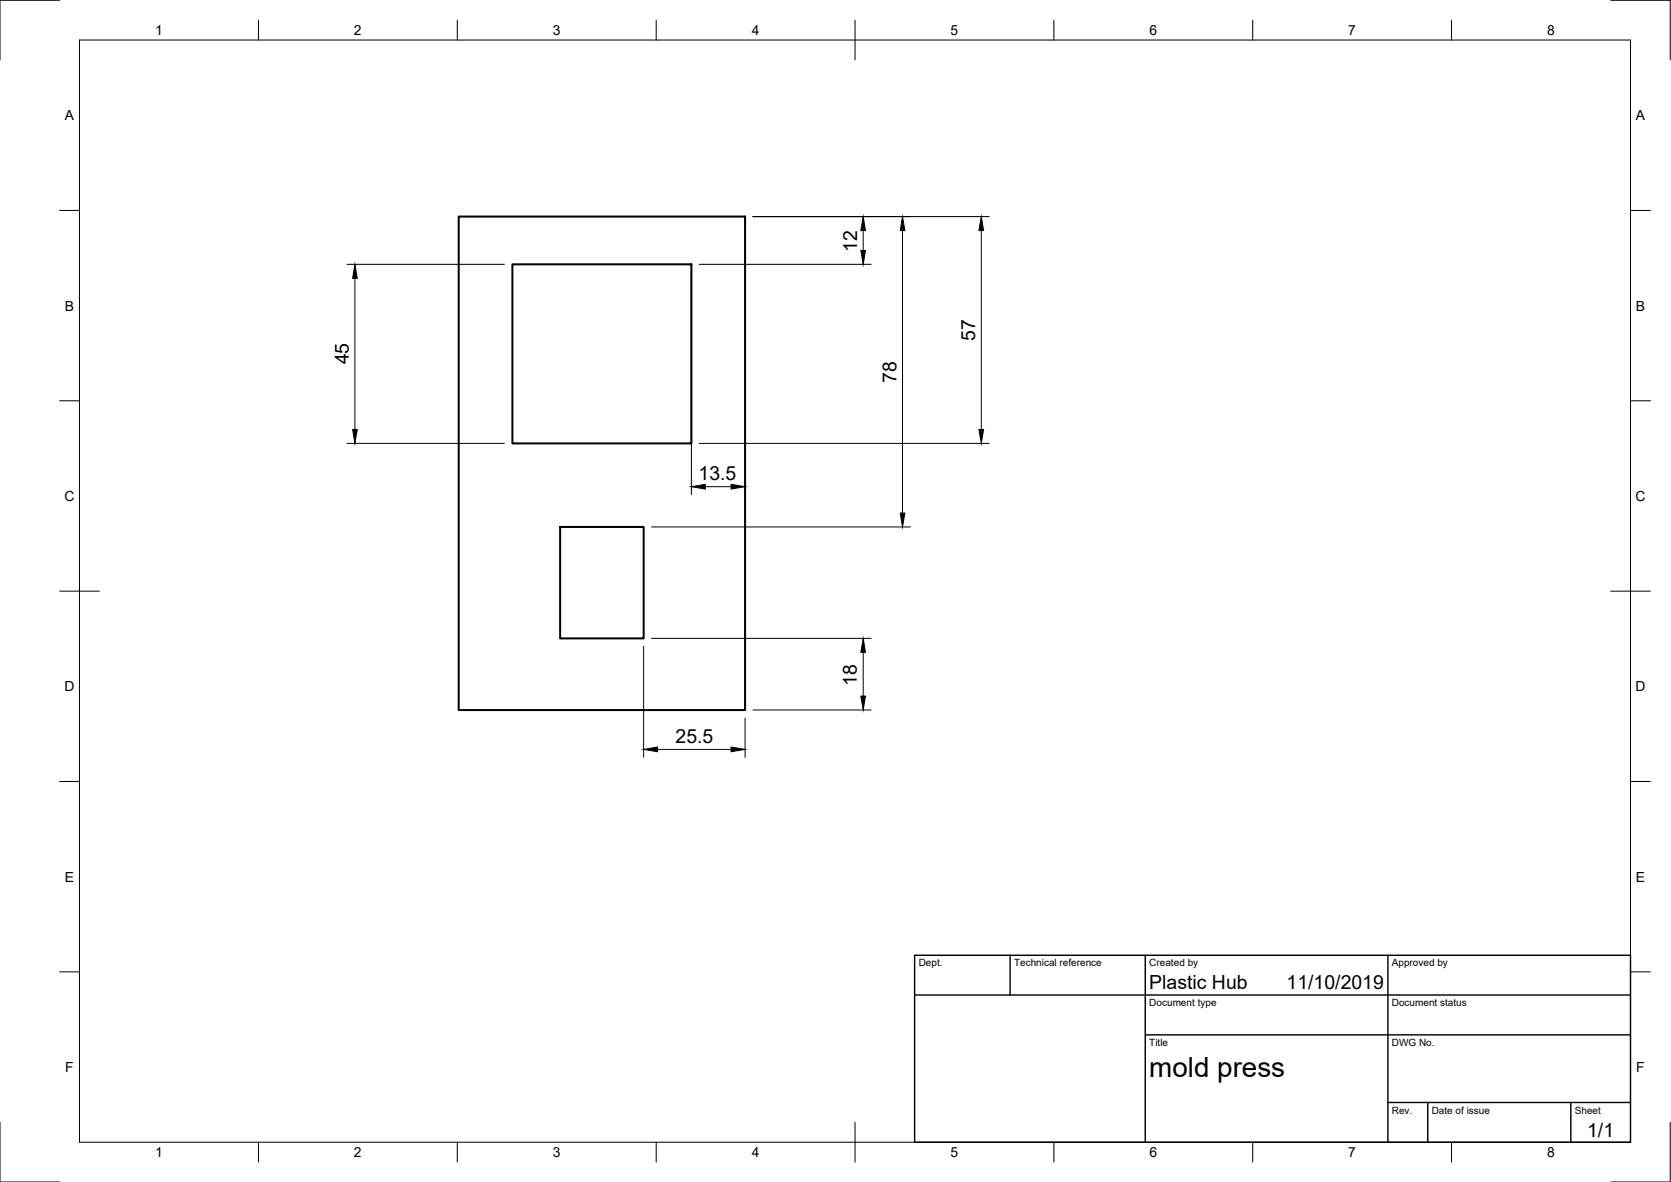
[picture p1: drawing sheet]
<svg xmlns="http://www.w3.org/2000/svg" width="420mm" height="297mm" viewBox="0 0 420 297" stroke-linecap="round" stroke-linejoin="round" font-family="sans-serif">
<!-- layer: Visible -->
<path d="M115.3 54.4h72v124h-72zM128.8 66.4h45v45h-45zM140.8 132.4h21v28h-21z" fill="none" stroke="#000" stroke-width=".51"/>
<!-- layer: Border -->
<g fill="none" stroke="#000" stroke-width=".25">
<path d="M15 .1h-15v15M20 10.1h390v276.9h-390zM65 5.1v5M115 5.1v5M165 5.1v5M215 5.1v10M265 5.1v5M315 5.1v5M365 5.1v5M405 .1h15v15M15 52.9h5M410 52.9h5"/>
<path d="M15 100.7h5M410 100.7h5M15 148.6h10M405 148.6h10M15 196.4h5M410 196.4h5M15 244.2h5M410 244.2h5M0 282.1v14.9h15M65 287v5M115 287v5M165 287v5"/>
<path d="M215 282.1v9.9M265 287v5M315 287v5M365 287v5M420 282.1v14.9h-15"/>
</g>
<!-- layer: TitleBlock -->
<path d="M230 240.1h180v46.9h-180zM230 250h180M254 240.1v9.9M288 240.1v46.9M349 240.1v46.9M288 260.1h122M349 277.1h61M359 277.1v9.9M395 277.1v9.9" fill="none" stroke="#000" stroke-width=".36"/>
<!-- layer: Dimensions -->
<g fill="none" stroke="#000" stroke-width=".25">
<path d="M187.3 56.4v67.9M189.3 54.4h59.4M217 57.9v5M226.9 57.9v71M246.7 57.9v50M87.2 66.4h39.6M89.2 69.9v38M173.8 68.4v55.9M175.8 66.4h43.2M87.2 111.4h39.6M175.8 111.4h72.9M163.8 132.4h65.1"/>
<path d="M177.3 122.3h6.5M161.8 162.4v27.9M163.8 160.4h55.2M189.3 178.4h29.7M217 163.9v11M165.3 188.3h18.5M187.3 180.4v9.9"/>
</g>
<g fill="#000" stroke="#000" stroke-width=".25">
<path d="M217 54.4l.6 3.5h-1.1zM226.9 54.4l.6 3.5h-1.1zM246.7 54.4l.6 3.5h-1.2zM89.2 66.4l.6 3.5h-1.1zM216.5 62.9h1.1l-.6 3.5zM88.7 107.9h1.1l-.6 3.5zM246.1 107.9h1.2l-.6 3.5zM173.8 122.3l3.5-.6v1.2zM183.8 121.7l3.5 .6-3.5 .6zM226.4 128.9h1.1l-.6 3.5zM216.5 174.9h1.1l-.6 3.5zM217 160.4l.6 3.5h-1.1z"/>
<path d="M161.8 188.3l3.5-.6v1.2zM183.8 187.7l3.5 .6-3.5 .6z"/>
</g>
<text font-size="7" x="289" y="270.6">mold press</text>
<g font-size="4.9">
<text x="215.5" y="63.3" transform="rotate(-90 215.5 63.3)">12</text>
<text x="245.2" y="85.6" transform="rotate(-90 245.2 85.6)">57</text>
<text x="87.7" y="91.6" transform="rotate(-90 87.7 91.6)">45</text>
<text x="225.4" y="96.2" transform="rotate(-90 225.4 96.2)">78</text>
<text x="175.7" y="120.7">13.5</text>
<text x="215.5" y="172.3" transform="rotate(-90 215.5 172.3)">18</text>
<text x="169.9" y="186.8">25.5</text>
<text x="289" y="248.5">Plastic Hub</text>
<text x="323.5" y="248.5">11/10/2019</text>
<text x="399.1" y="285.7">1/1</text>
</g>
<g font-size="3.5">
<text x="39" y="8.8">1</text>
<text x="89" y="8.8">2</text>
<text x="139" y="8.8">3</text>
<text x="189" y="8.8">4</text>
<text x="239" y="8.8">5</text>
<text x="289" y="8.8">6</text>
<text x="339" y="8.8">7</text>
<text x="389" y="8.8">8</text>
<text x="16.3" y="30.2">A</text>
<text x="411.3" y="30.2">A</text>
<text x="16.3" y="78">B</text>
<text x="411.3" y="78">B</text>
<text x="16.2" y="125.9">C</text>
<text x="411.2" y="125.9">C</text>
<text x="16.2" y="173.7">D</text>
<text x="411.2" y="173.7">D</text>
<text x="16.3" y="221.6">E</text>
<text x="411.3" y="221.6">E</text>
<text x="16.4" y="269.4">F</text>
<text x="411.4" y="269.4">F</text>
<text x="39" y="290.8">1</text>
<text x="89" y="290.8">2</text>
<text x="139" y="290.8">3</text>
<text x="189" y="290.8">4</text>
<text x="239" y="290.8">5</text>
<text x="289" y="290.8">6</text>
<text x="339" y="290.8">7</text>
<text x="389" y="290.8">8</text>
</g>
<g font-size="2.5">
<text x="231" y="242.9">Dept.</text>
<text x="255" y="242.9">Technical reference</text>
<text x="289" y="242.9">Created by</text>
<text x="350" y="242.9">Approved by</text>
<text x="289" y="252.8">Document type</text>
<text x="350" y="252.8">Document status</text>
<text x="289" y="262.9">Title</text>
<text x="350" y="262.9">DWG No.</text>
<text x="350" y="279.9">Rev.</text>
<text x="360" y="279.9">Date of issue</text>
<text x="396" y="279.9">Sheet</text>
</g>
</svg>
